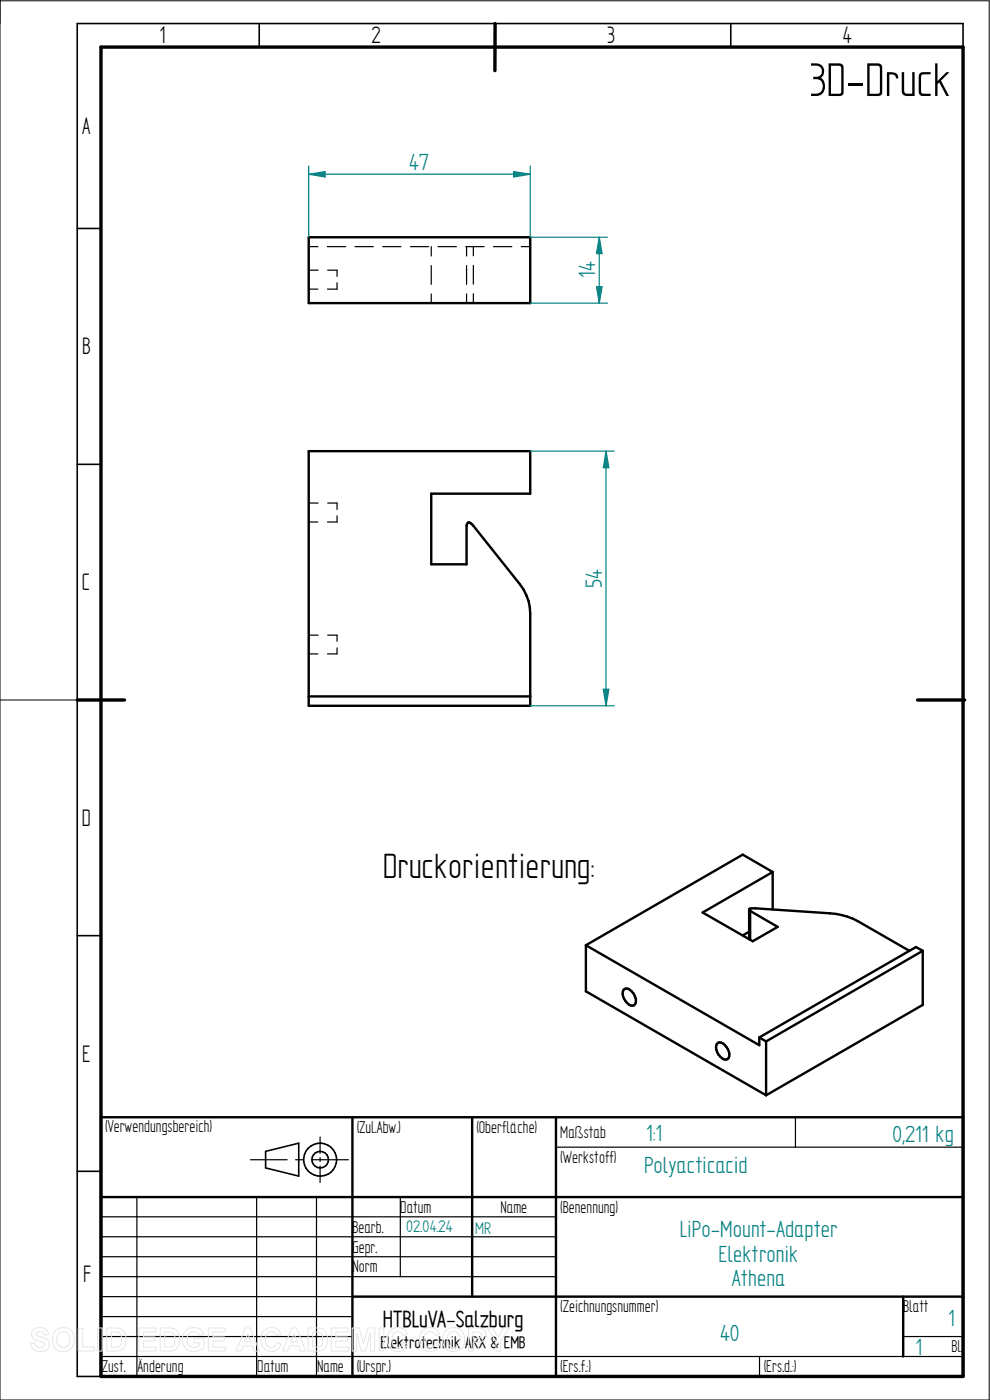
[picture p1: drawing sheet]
<svg xmlns="http://www.w3.org/2000/svg" width="210mm" height="297mm" viewBox="0 0 210 297" stroke-linecap="round" stroke-linejoin="round" font-family="sans-serif">
<path d="M0 0v297h209.8v-296.8h-209.8M0 148.5h16.4" fill="none" stroke="#000" stroke-width=".21"/>
<g fill="none" stroke="#000" stroke-width=".34">
<path d="M55 5v5M105 5v5M155 5v5M204.3 10v-5h-187.9v287h5M16.4 48.5h5M16.4 98.5h5M16.4 148.5h5M16.4 198.5h5M16.4 248.5h5M56.3 244.3l7.1-1.8v7l-7.1-1.7z"/>
<circle cx="67.9" cy="246" r="3.5"/>
<circle cx="67.9" cy="246" r="1.76"/>
</g>
<path d="M21.4 10h182.9v282h-182.9zM105 5v10M16.4 148.5h10M194.6 148.5h10" fill="none" stroke="#000" stroke-width=".72"/>
<g fill="none" stroke="#000" stroke-width=".51">
<path d="M65.5 50.3h47v14h-47zM65.5 95.7h47v9h-21v15h7.5v-8.2l.2-.5 .3-.2 .9 .7 9.9 12.5a10.4 10.4 0 0 1 2.2 6.2v19.5h-47zM65.5 147.7h47M158.9 197.7l-1.3 .8M158.9 193v6.3M159.1 193.3l-.2-.3 .1-.2 1.2-.1 15.8 1.1a14.3 14.3 0 0 1 5.9 1.6l11 6.3M159.1 193.3v6.1M163.9 185l-6.3-3.7-33.3 19.2M163.9 185v8M163.9 185l-14.8 8.6 10.6 6.1 5.3-3.1-5.9-3.3M124.3 200.5l36.8 21.2v-1.6M124.3 200.5v9.8l38.2 22.1"/>
<path d="M132.2 210.1a1.04 1.04 0 0 1 1.8 .2 2.2 2.2 0 0 1 .5 3 1.91 1.91 0 0 1-2.1-1.4 1.93 1.93 0 0 1-.2-1.8zM195.7 201.7v11.5l-33.2 19.2M195.7 201.7l-33.2 19.2M195.7 201.7l-1.4-.8-33.2 19.2M21.4 237h182.9v55h-182.9zM74.8 237v55M100.2 237v38.1M117.9 237v55M152.1 221.5a1.03 1.03 0 0 1 1.7 .2 2.2 2.2 0 0 1 .5 3 1.91 1.91 0 0 1-2.1-1.4 1.93 1.93 0 0 1-.1-1.8zM161.1 220.1l1.4 .8M162.5 220.9v11.5M21.4 254h182.9"/>
<path d="M74.8 275.1h129.5M191.6 275.1v12.7"/>
</g>
<g fill="none" stroke="#000" stroke-width=".25">
<path d="M65.5 52.3h1.9M65.5 57.3h2M69.4 52.3h3.9M69.5 57.3h2v1.3M71.5 60v1.3h-2M75.3 52.3h3.9M81.2 52.3h3.8M87.1 52.3h3.8M91.5 52.3v2M91.5 56.3v4M92.9 52.3h3.9M98.8 52.3h3.9"/>
<path d="M99 52.3v2M99 56.3v4M100.4 52.3v2M100.4 56.3v4M104.7 52.3h3.9M110.6 52.3h1.9M65.5 61.3h1.9M91.5 62.4v1.9M99 62.4v1.9M100.4 62.3v2M65.5 106.7h2M65.5 110.7h1.9"/>
<path d="M69.5 106.7h2v1.4M71.5 109.4v1.3h-2M65.5 134.7h2M65.5 138.7h1.9M69.5 134.7h2v1.4M71.5 137.5v1.2h-2M168.7 237v6.4M21.4 258.1h96.5M29 254v38M53.1 246h7.8M54.4 254v38M62.7 246h1.7"/>
<path d="M66.2 246h7.7M67.1 254v38M67.9 241.2v3.5M67.9 245.6v.8M67.9 247.4v3.5M84.9 254v16.8M117.9 243.4h86.4M21.4 270.8h96.5M21.4 266.6h96.5M21.4 262.4h96.5M21.4 275.1h53.4M21.4 279.3h53.4"/>
<path d="M21.4 287.8h182.9M21.4 283.5h53.4M161.1 287.8v4.2M191.6 283.5h12.7"/>
</g>
<path d="M65.5 35.2v15.1M65.5 37l3.5-.6v1.1zM112.5 35.2v15.1" fill="none" stroke="#008080" stroke-width=".25"/>
<path d="M65.5 37l3.5-.6v1.1z" fill="#008080"/>
<path d="M109 36.4l3.5 .6-3.5 .5z" fill="none" stroke="#008080" stroke-width=".25"/>
<path d="M109 36.4l3.5 .6-3.5 .5z" fill="#008080"/>
<path d="M65.5 37h47M112.5 50.3h16.4M112.5 64.3h16.4M126.5 60.8h1.2l-.6 3.5z" fill="none" stroke="#008080" stroke-width=".25"/>
<path d="M126.5 60.8h1.2l-.6 3.5z" fill="#008080"/>
<path d="M127.1 50.3l.6 3.5h-1.2z" fill="none" stroke="#008080" stroke-width=".25"/>
<path d="M127.1 50.3l.6 3.5h-1.2z" fill="#008080"/>
<path d="M127.1 50.3v14M112.5 95.7h17.8M128.6 95.7l.6 3.5h-1.2zM112.5 149.7h17.8" fill="none" stroke="#008080" stroke-width=".25"/>
<path d="M128.6 95.7l.6 3.5h-1.2z" fill="#008080"/>
<path d="M128 146.2h1.2l-.6 3.5z" fill="none" stroke="#008080" stroke-width=".25"/>
<path d="M128 146.2h1.2l-.6 3.5z" fill="#008080"/>
<path d="M128.6 95.7v54" fill="none" stroke="#008080" stroke-width=".25"/>
<g fill="none" stroke="#e6e6e6" stroke-width=".21">
<path d="M7.1 282.1a2.02 2.02 0 0 1 3.1 .7l.1 .4h-.9a.9 .9 0 0 0-.8-.7 .9 .9 0 0 0-.9 .5l.1 .3 .5 .2a2.15 2.15 0 0 1 2.1 1.4 1.72 1.72 0 0 1-2.3 1.8l-.7-.2-.7-.7-.2-.8 1-.1a1.06 1.06 0 0 0 .9 1 1.06 1.06 0 0 0 1.1-.7 1.66 1.66 0 0 0-1.6-.8 1.37 1.37 0 0 1-.8-2.3zM11.8 282.3a2.46 2.46 0 0 1 3.1-.2 2.46 2.46 0 0 1 .8 3 2.4 2.4 0 0 1-3.1 1.5 2.4 2.4 0 0 1-1.5-3.1l.2-.5zM12.4 282.9a1.39 1.39 0 0 1 1.7-.3 1.39 1.39 0 0 1 .7 1.6 1.41 1.41 0 0 1-1.4 1.7 1.41 1.41 0 0 1-1.3-1.7l.1-.8zM16.6 281.8h1v4h2.4v.8h-3.4zM20.7 281.7h1v4.9h-1zM22.6 281.7h1.9a2.2 2.2 0 0 1 2.2 2.8 2.02 2.02 0 0 1-2.2 2.1h-1.9zM23.6 282.6a1.8 1.8 0 0 1 2 .5 2.09 2.09 0 0 1-.4 2.6l-1.6 .1zM29.5 281.7h3.6v.9h-2.7v1h2.5v.9h-2.5v1.3h2.7v.8h-3.6zM34 281.7h1.8a2.2 2.2 0 0 1 2.3 2.8 2.02 2.02 0 0 1-2.2 2.1h-1.9zM35 282.6a1.8 1.8 0 0 1 1.9 .5 2.09 2.09 0 0 1-.4 2.6l-1.5 .1zM39.4 282.3a2.33 2.33 0 0 1 3.8 .8l-1 .2a1.37 1.37 0 0 0-1.6-.7 1.37 1.37 0 0 0-.9 1.5 1.56 1.56 0 0 0 .8 1.6 1.56 1.56 0 0 0 1.8-.2v-.6h-1.2v-.9h2.2v2a2.65 2.65 0 0 1-3.1 .5 2.65 2.65 0 0 1-1.5-2.7l.3-1zM44.2 281.7h3.6v.9h-2.6v1h2.4v.9h-2.4v1.3h2.7v.8h-3.7z"/>
<path d="M52 281.7h1.1l1.9 4.9h-1l-.4-1.1h-2l-.4 1.1h-1.1zM52.6 282.9l.6 1.8h-1.3zM56 282.3a2.12 2.12 0 0 1 3.6 .8l-1 .2a1.24 1.24 0 0 0-1.6-.7 1.24 1.24 0 0 0-.7 1.6 1.28 1.28 0 0 0 .4 1.4 1.28 1.28 0 0 0 1.6 0l.4-.8 .9 .3a2.19 2.19 0 0 1-2.5 1.6 2.19 2.19 0 0 1-1.8-2.5l.1-.9zM61.9 281.7h1l2 4.9h-1.1l-.4-1.1h-2l-.4 1.1h-1.1zM62.4 282.9l.7 1.8h-1.4zM65.4 281.7h1.8a2.2 2.2 0 0 1 2.3 2.8 2.02 2.02 0 0 1-2.3 2.1h-1.8zM66.3 282.6a1.8 1.8 0 0 1 2 .5 2.09 2.09 0 0 1-.4 2.6l-1.6 .1zM70.3 281.7h3.6v.9h-2.7v1h2.5v.9h-2.5v1.3h2.8v.8h-3.7zM74.7 281.7h1.5l.9 3.4 .9-3.4h1.5v4.9h-.9l-.1-3.8-.9 3.8h-1l-.9-3.8-.1 3.8h-.9zM80.4 281.7h1v4.9h-1zM82.8 282.3a2.12 2.12 0 0 1 3.6 .8l-.9 .2a1.24 1.24 0 0 0-1.6-.7 1.24 1.24 0 0 0-.8 1.6 1.28 1.28 0 0 0 .5 1.4 1.28 1.28 0 0 0 1.5 0l.4-.8 .9 .3a2.19 2.19 0 0 1-2.5 1.6 2.19 2.19 0 0 1-1.7-2.5l.1-.9zM89.6 282.3a2.12 2.12 0 0 1 3.6 .8l-.9 .2a1.24 1.24 0 0 0-1.6-.7 1.24 1.24 0 0 0-.7 1.6 1.28 1.28 0 0 0 .4 1.4 1.28 1.28 0 0 0 1.5 0l.4-.8 1 .3a2.19 2.19 0 0 1-2.6 1.6 2.19 2.19 0 0 1-1.7-2.5l.1-.9z"/>
<path d="M94.6 282.3a2.46 2.46 0 0 1 3.1-.2 2.46 2.46 0 0 1 .8 3 2.4 2.4 0 0 1-3.1 1.5 2.4 2.4 0 0 1-1.4-3.1l.1-.5zM95.2 282.9a1.39 1.39 0 0 1 1.7-.3 1.39 1.39 0 0 1 .7 1.6 1.41 1.41 0 0 1-1.3 1.7 1.41 1.41 0 0 1-1.4-1.7l.1-.8zM99.4 281.7h1.6a1.61 1.61 0 0 1 2.1 1.5 1.62 1.62 0 0 1-2.1 1.6h-.6v1.8h-1zM100.4 282.6a1.62 1.62 0 0 1 1.7 .3 .7 .7 0 0 1-.1 .8 .7 .7 0 0 1-.7 .2h-.9zM103.4 281.7h1.1l1.2 2 1.1-2h1.2l-1.8 2.9v2h-1v-2z"/>
</g>
<text font-size="11.3" x="171.7" y="20.4">3D-Druck</text>
<text font-size="8.4" x="81.2" y="186.2">Druckorientierung:</text>
<g font-size="5.7">
<text x="33.8" y="9.2">1</text>
<text x="78.8" y="9.2">2</text>
<text x="128.8" y="9.2">3</text>
<text x="178.8" y="9.2">4</text>
<text x="17.4" y="28.4">A</text>
<text x="17.4" y="75.2">B</text>
<text x="17.4" y="125.2">C</text>
<text x="17.4" y="175.2">D</text>
<text x="17.4" y="225.2">E</text>
<text x="17.6" y="271.9">F</text>
</g>
<g font-size="5.6" fill="#008080">
<text x="86.8" y="36.1">47</text>
<text x="126.2" y="59.1" transform="rotate(-90 126.2 59.1)">14</text>
<text x="127.7" y="124.8" transform="rotate(-90 127.7 124.8)">54</text>
<text x="137.1" y="242">1:1</text>
<text x="189.3" y="242.2">0,211 kg</text>
<text x="136.7" y="248.8">Polyacticacid</text>
<text x="144.2" y="262.4">LiPo-Mount-Adapter</text>
<text x="152.4" y="267.6">Elektronik</text>
<text x="155.3" y="272.9">Athena</text>
<text x="201.2" y="281.3">1</text>
<text x="152.8" y="284.6">40</text>
<text x="194.2" y="287.4">1</text>
</g>
<text font-size="5.5" x="81.2" y="281.5">HTBLuVA-Salzburg</text>
<g font-size="4.1">
<text x="22.3" y="240.2">(Verwendungsbereich)</text>
<text x="75.7" y="240.4">(Zul.Abw.)</text>
<text x="101.1" y="240.4">(Oberfläche)</text>
<text x="118.8" y="241.4">Maßstab</text>
<text x="118.8" y="246.7">(Werkstoff)</text>
<text x="84.9" y="257.3">Datum</text>
<text x="106.2" y="257.3">Name</text>
<text x="118.8" y="257.3">(Benennung)</text>
<text x="74.8" y="261.5">Bearb.</text>
<text x="74.8" y="265.7">Gepr.</text>
<text x="74.8" y="270">Norm</text>
<text x="118.8" y="278.4">(Zeichnungsnummer)</text>
<text x="191.6" y="278.4">Blatt</text>
<text x="201.8" y="286.9">Bl.</text>
<text x="21.6" y="291.1">Zust.</text>
<text x="29.2" y="291.1">Änderung</text>
<text x="54.6" y="291.1">Datum</text>
<text x="67.3" y="291.1">Name</text>
<text x="75.7" y="291.1">(Urspr.)</text>
<text x="118.8" y="291.1">(Ers.f.:)</text>
<text x="162" y="291.1">(Ers.d.:)</text>
</g>
<g font-size="4" fill="#008080">
<text x="86.2" y="261.5">02.04.24</text>
<text x="100.8" y="261.7">MR</text>
</g>
<text font-size="4" x="80.7" y="286">Elektrotechnik ARX &amp; EMB</text>
</svg>
